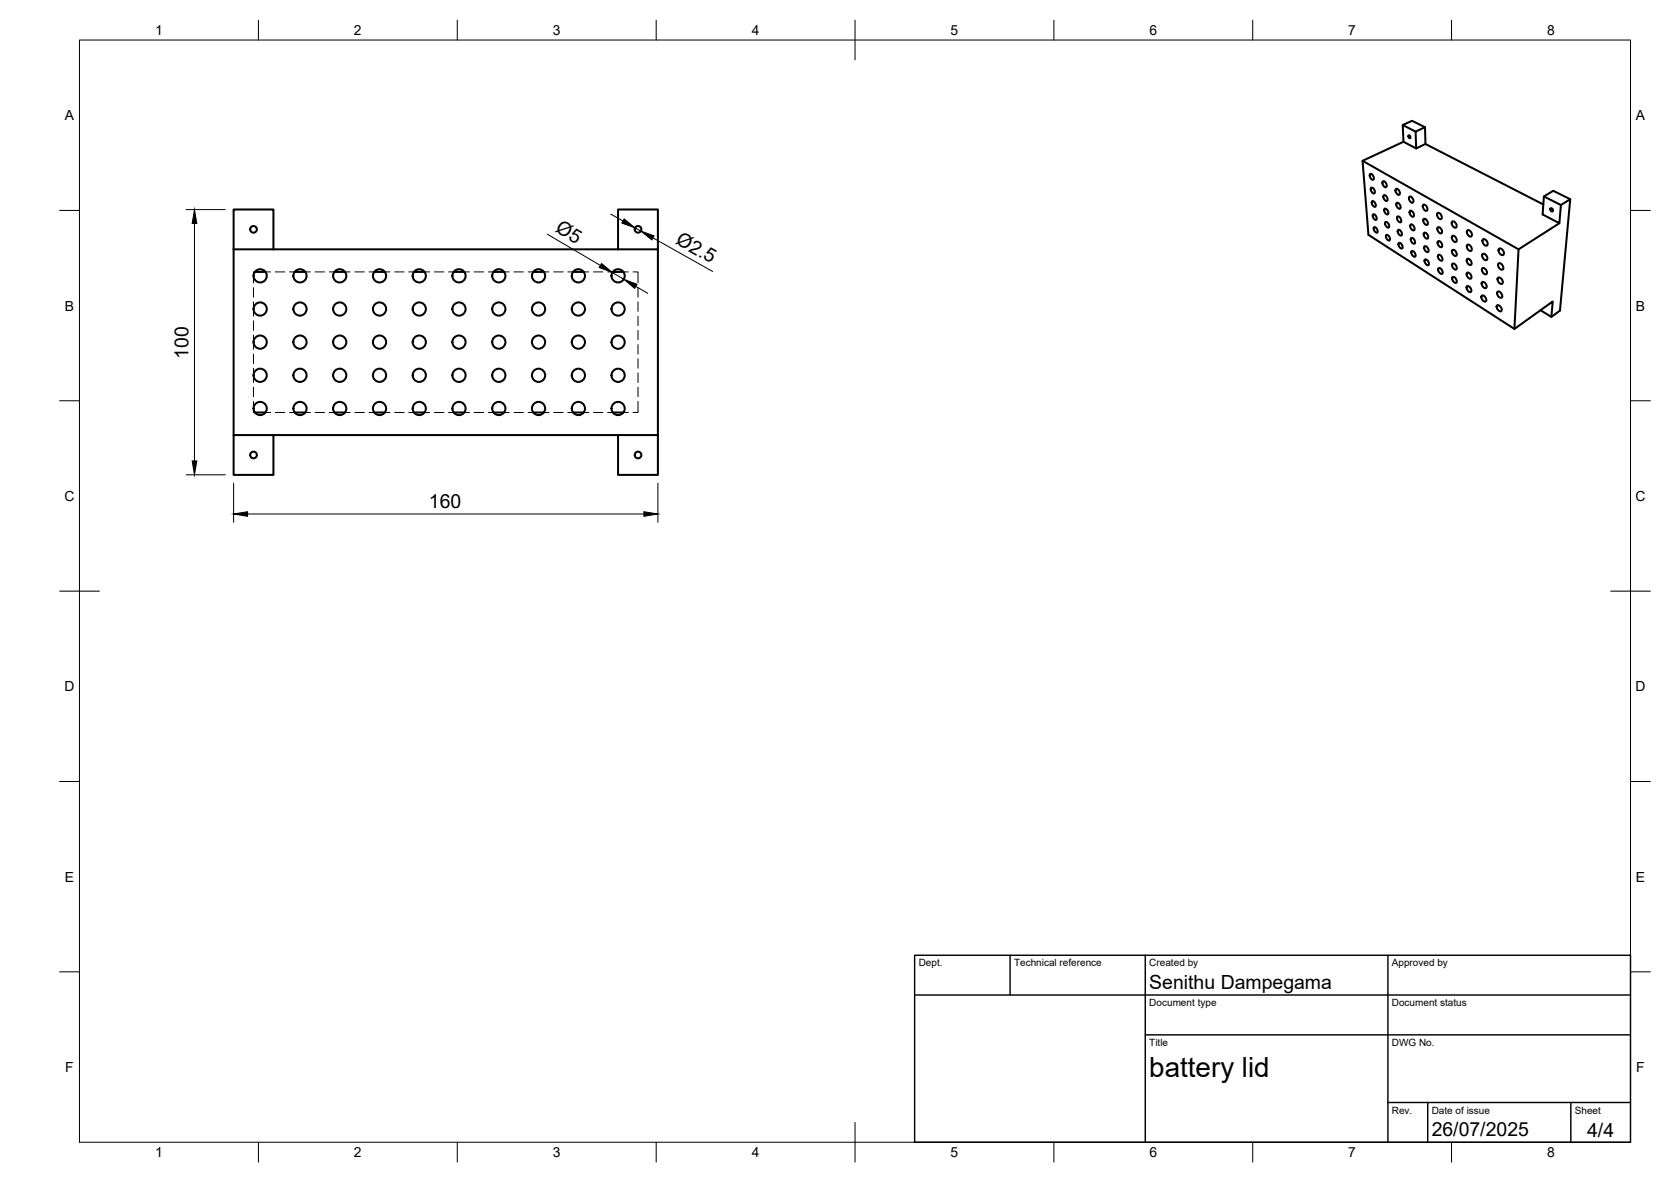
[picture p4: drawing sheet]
<svg xmlns="http://www.w3.org/2000/svg" width="420mm" height="297mm" viewBox="0 0 420 297" stroke-linecap="round" stroke-linejoin="round" font-family="sans-serif">
<!-- layer: Visible -->
<g fill="none" stroke="#000" stroke-width=".51">
<path d="M352.7 31.4l.2 4.2M358.3 32l-3.3-1.6-2.3 1 3.2 1.7M358.4 36.2l-.1-4.2-2.4 1.1 .2 4.2M342.6 40.4l1.5 18.6 36.7 23.7 9.6-6.9-.3 3.8M344.5 43.7a.95 .95 0 0 1 .7 1.5 1.11 1.11 0 0 1-.7-1.5zM344.8 47.2a.92 .92 0 0 1 .7 1.4 1.09 1.09 0 0 1-.7-1.4zM345 50.6a.91 .91 0 0 1 .7 1.4 1.06 1.06 0 0 1-.7-1.4zM345.2 54a.8 .8 0 0 1 .8 .2 .8 .8 0 0 1 .2 .8 .43 .43 0 0 1-.6 .3 .43 .43 0 0 1-.3-.5zM345.5 57.1a.9 .9 0 0 1 .7 1.4 1.05 1.05 0 0 1-.7-1.4zM347.6 45.7a.88 .88 0 0 1 1 .3 .88 .88 0 0 1 0 1 1.01 1.01 0 0 1-1-1.3zM347.9 49.1a.94 .94 0 0 1 .8 1.4 1.1 1.1 0 0 1-.8-1.4zM348.1 52.5a.85 .85 0 0 1 .8 .5 .85 .85 0 0 1 0 .9 1.1 1.1 0 0 1-.8-1.4z"/>
<path d="M348.3 55.9a.85 .85 0 0 1 .8 .4 .85 .85 0 0 1 0 .9 1.13 1.13 0 0 1-.8-1.3zM348.6 59a.91 .91 0 0 1 .7 1.5 1.07 1.07 0 0 1-.7-1.5zM351 47.5a.93 .93 0 0 1 .9 .5 .93 .93 0 0 1-.2 1 1.1 1.1 0 0 1-.7-1.5zM351.2 51a.95 .95 0 0 1 .7 1.5 1.1 1.1 0 0 1-.7-1.5zM351.4 54.4a.93 .93 0 0 1 .7 1.5 1.07 1.07 0 0 1-.7-1.5zM351.6 57.8a.9 .9 0 0 1 .7 1.4 1.05 1.05 0 0 1-.7-1.4zM354.4 49.4a.95 .95 0 0 1 .9 .6 .95 .95 0 0 1-.1 1 1.08 1.08 0 0 1-.8-1.6zM354.5 53.1a.87 .87 0 0 1 .9 .4 .87 .87 0 0 1-.1 1 1.15 1.15 0 0 1-.8-1.4zM354.6 56.5a.86 .86 0 0 1 .9 .4 .86 .86 0 0 1-.1 1 1.14 1.14 0 0 1-.8-1.4zM354.8 59.9a.84 .84 0 0 1 .8 .4 .84 .84 0 0 1 0 1 1.12 1.12 0 0 1-.8-1.4zM357.9 51.4a.95 .95 0 0 1 .9 .6 .95 .95 0 0 1-.2 1 1.08 1.08 0 0 1-.7-1.6zM358 55a.95 .95 0 0 1 .9 .5 .95 .95 0 0 1-.1 1 1.07 1.07 0 0 1-.8-1.5z"/>
<path d="M358 58.6a.86 .86 0 0 1 1 .4 .86 .86 0 0 1-.2 1 1.13 1.13 0 0 1-.8-1.4zM361.5 57.2a.88 .88 0 0 1 .9 .4 .88 .88 0 0 1-.1 1.1 1.2 1.2 0 0 1-.8-1.5zM361.5 53.5a.96 .96 0 0 1 .9 .6 .96 .96 0 0 1-.2 1 1.1 1.1 0 0 1-.7-1.6zM365.1 55.7a.9 .9 0 0 1 1 .5 .9 .9 0 0 1-.1 1 1.18 1.18 0 0 1-.9-1.5zM365.1 59.4a.89 .89 0 0 1 1 .4 .89 .89 0 0 1-.1 1 1.19 1.19 0 0 1-.9-1.4zM368.9 57.9a.91 .91 0 0 1 1 .5 .91 .91 0 0 1-.1 1.1 1.17 1.17 0 0 1-.9-1.6zM388 51.4l-29.6-15.2-2.3 1.1-3.2-1.7-10.3 4.8 39.2 22.3 10.3-6.6M388.2 49.4l4.3 2.1 2.3-1.4M389.8 52.4a.43 .43 0 0 1 .6 .2 .43 .43 0 0 1-.2 .6l-.3-.3zM394.8 50.1l-4.3-2.2-2.3 1.5-.3 4.5 4.2 2.2 .4-4.6M394.8 50.1l-2.6 27.9-2.1 1.6-2.8-1.6M58.7 62.7h106.7v-10.1h-10v10.1"/>
<path d="M58.7 62.7v-10.1h10v10.1M58.7 62.7v46.6M64.1 68.3h2.6M74.1 68.3h2.7M84.1 68.3h2.6M94.1 68.3h2.7M104.1 68.3h2.6M114.1 68.3h2.6M124.1 68.3h2.6M134.1 68.3h2.6M144.1 68.3h2.6M154.1 68.3h2.6"/>
<path d="M165.4 62.7v46.6M351.7 61.1a.84 .84 0 0 1 .8 .4 .84 .84 0 0 1-.1 1 1.13 1.13 0 0 1-.7-1.4zM354.9 63.2a.86 .86 0 0 1 .9 .4 .86 .86 0 0 1-.1 .9 1.16 1.16 0 0 1-.8-1.3zM358.2 61.9a1.03 1.03 0 0 1 .9 1.4 1.01 1.01 0 0 1-.9-1.4zM358.2 65.3a.85 .85 0 0 1 .9 .4 .85 .85 0 0 1 0 1 1.11 1.11 0 0 1-.9-1.4zM361.5 60.7a.87 .87 0 0 1 1 .4 .87 .87 0 0 1-.1 1 1.16 1.16 0 0 1-.9-1.4zM361.6 64.1a.86 .86 0 0 1 .9 .4 .86 .86 0 0 1-.1 1 1.16 1.16 0 0 1-.8-1.4zM361.7 67.4a.87 .87 0 0 1 .9 .5 .87 .87 0 0 1-.1 1 1.16 1.16 0 0 1-.8-1.5zM365.1 62.9a.87 .87 0 0 1 1 .4 .87 .87 0 0 1-.1 1 1.15 1.15 0 0 1-.9-1.4zM365.2 66.3a.93 .93 0 0 1 .9 .4 .93 .93 0 0 1 0 1 1.1 1.1 0 0 1-.9-1.4zM365.2 69.7a.86 .86 0 0 1 .9 .4 .86 .86 0 0 1-.1 1 1.17 1.17 0 0 1-.8-1.4zM368.8 72a.94 .94 0 0 1 1 .4 .94 .94 0 0 1 0 1 1.07 1.07 0 0 1-1-1.4z"/>
<path d="M368.9 68.6a.96 .96 0 0 1 .9 .4 .96 .96 0 0 1 0 1 1.08 1.08 0 0 1-.9-1.4zM368.9 65.1a.89 .89 0 0 1 1 .5 .89 .89 0 0 1-.2 1 1.15 1.15 0 0 1-.8-1.5zM368.9 61.6a.96 .96 0 0 1 1 .4 .96 .96 0 0 1 0 1 1.07 1.07 0 0 1-1-1.4zM372.6 74.3a.95 .95 0 0 1 .9 .4 .95 .95 0 0 1 0 1.1 1.1 1.1 0 0 1-.9-1.5zM372.6 70.9a.96 .96 0 0 1 1 .4 .96 .96 0 0 1 0 1.1 1.11 1.11 0 0 1-1-1.5zM372.7 67.4a.97 .97 0 0 1 1 .5 .97 .97 0 0 1 0 1 1.09 1.09 0 0 1-1-1.5zM372.8 60.2a.92 .92 0 0 1 1.1 .4 .92 .92 0 0 1-.2 1.2 1.19 1.19 0 0 1-.9-1.6zM372.9 63.8a1.05 1.05 0 0 1 .9 1.6 1.05 1.05 0 0 1-.9-1.6zM376.4 76.8a.97 .97 0 0 1 1 .4 .97 .97 0 0 1 0 1 1.13 1.13 0 0 1-1-1.4zM376.5 73.3a.98 .98 0 0 1 1 .5 .98 .98 0 0 1 0 1 1.11 1.11 0 0 1-1-1.5zM376.6 69.8a.98 .98 0 0 1 1.1 .4 .98 .98 0 0 1 0 1.1 1.12 1.12 0 0 1-1.1-1.5zM376.8 66.2a1 1 0 0 1 1 .5 1 1 0 0 1 0 1.1 1.13 1.13 0 0 1-1-1.6z"/>
<path d="M376.9 62.6a.98 .98 0 0 1 1 .4 .98 .98 0 0 1 0 1.1 1.11 1.11 0 0 1-1-1.5zM381.8 62.7l-1 20M64.1 103.7h2.6M68.7 109.3v10h-10v-10h106.7M74.1 103.7h2.7M84.1 103.7h2.6M94.1 103.7h2.7M104.1 103.7h2.6M114.1 103.7h2.6M124.1 103.7h2.6M134.1 103.7h2.6M144.1 103.7h2.6"/>
<path d="M154.1 103.7h2.6M155.4 109.3v10h10v-10"/>
<circle cx="354.4" cy="34.4" r=".34"/>
<circle cx="63.7" cy="57.6" r=".84"/>
<circle cx="160.4" cy="57.6" r=".84"/>
<circle cx="65.4" cy="77.7" r="1.66"/>
<circle cx="65.4" cy="69.3" r="1.66"/>
<circle cx="75.4" cy="77.7" r="1.66"/>
<circle cx="75.4" cy="69.3" r="1.66"/>
<circle cx="85.4" cy="77.7" r="1.66"/>
<circle cx="85.4" cy="69.3" r="1.66"/>
<circle cx="95.4" cy="69.3" r="1.66"/>
<circle cx="95.4" cy="77.7" r="1.66"/>
<circle cx="105.4" cy="69.3" r="1.66"/>
<circle cx="105.4" cy="77.7" r="1.66"/>
<circle cx="115.4" cy="77.7" r="1.66"/>
<circle cx="115.4" cy="69.3" r="1.66"/>
<circle cx="125.4" cy="69.3" r="1.66"/>
<circle cx="125.4" cy="77.7" r="1.66"/>
<circle cx="135.4" cy="69.3" r="1.66"/>
<circle cx="135.4" cy="77.7" r="1.66"/>
<circle cx="145.4" cy="77.7" r="1.66"/>
<circle cx="145.4" cy="69.3" r="1.66"/>
<circle cx="155.4" cy="69.3" r="1.66"/>
<circle cx="155.4" cy="77.7" r="1.66"/>
<circle cx="65.4" cy="94.3" r="1.66"/>
<circle cx="65.4" cy="86" r="1.66"/>
<circle cx="75.4" cy="94.3" r="1.66"/>
<circle cx="75.4" cy="86" r="1.66"/>
<circle cx="85.4" cy="86" r="1.66"/>
<circle cx="85.4" cy="94.3" r="1.66"/>
<circle cx="95.4" cy="86" r="1.66"/>
<circle cx="95.4" cy="94.3" r="1.66"/>
<circle cx="105.4" cy="94.3" r="1.66"/>
<circle cx="105.4" cy="86" r="1.66"/>
<circle cx="115.4" cy="86" r="1.66"/>
<circle cx="115.4" cy="94.3" r="1.66"/>
<circle cx="125.4" cy="94.3" r="1.66"/>
<circle cx="125.4" cy="86" r="1.66"/>
<circle cx="135.4" cy="86" r="1.66"/>
<circle cx="135.4" cy="94.3" r="1.66"/>
<circle cx="145.4" cy="94.3" r="1.66"/>
<circle cx="145.4" cy="86" r="1.66"/>
<circle cx="155.4" cy="94.3" r="1.66"/>
<circle cx="155.4" cy="86" r="1.66"/>
<circle cx="63.7" cy="114.3" r=".84"/>
<circle cx="65.4" cy="102.7" r="1.66"/>
<circle cx="75.4" cy="102.7" r="1.66"/>
<circle cx="85.4" cy="102.7" r="1.66"/>
<circle cx="95.4" cy="102.7" r="1.66"/>
<circle cx="105.4" cy="102.7" r="1.66"/>
<circle cx="115.4" cy="102.7" r="1.66"/>
<circle cx="125.4" cy="102.7" r="1.66"/>
<circle cx="135.4" cy="102.7" r="1.66"/>
<circle cx="145.4" cy="102.7" r="1.66"/>
<circle cx="155.4" cy="102.7" r="1.66"/>
<circle cx="160.4" cy="114.3" r=".84"/>
</g>
<!-- layer: Hidden -->
<g fill="none" stroke="#000" stroke-width=".25">
<path d="M63.7 75.9v3.5M63.7 72.3v2.4M64.1 68.3h-.4v2.8M66.7 68.3h1.3M69.2 68.3h2.4M72.8 68.3h1.3M76.8 68.3h1.2M79.2 68.3h2.4M82.8 68.3h1.3M86.7 68.3h1.3M89.2 68.3h2.4M92.8 68.3h1.3"/>
<path d="M96.8 68.3h1.2M99.2 68.3h2.4M102.8 68.3h1.3M106.7 68.3h1.3M109.2 68.3h2.4M112.8 68.3h1.3M116.7 68.3h1.3M119.2 68.3h2.4M122.8 68.3h1.3M126.7 68.3h1.3M129.2 68.3h2.4M132.8 68.3h1.3"/>
<path d="M136.7 68.3h1.3M139.2 68.3h2.4M142.8 68.3h1.3M146.7 68.3h1.3M149.2 68.3h2.4M152.8 68.3h1.3M156.7 68.3h1.3M159.2 68.3h1.2v2.8M160.4 72.3v2.4M160.4 75.9v2.4M160.4 79.4v2.4M63.7 92.5v3.6"/>
<path d="M63.7 84.2v3.6M63.7 80.6v2.4M63.7 89v2.4M63.7 97.3v2.4M160.4 83v2.4M160.4 86.6v2.4M160.4 90.2v2.3M160.4 93.7v2.4M160.4 97.3v2.4M63.7 100.9v2.8h.4M66.7 103.7h1.3M69.2 103.7h2.4"/>
<path d="M72.8 103.7h1.3M76.8 103.7h1.2M79.2 103.7h2.4M82.8 103.7h1.3M86.7 103.7h1.3M89.2 103.7h2.4M92.8 103.7h1.3M96.8 103.7h1.2M99.2 103.7h2.4M102.8 103.7h1.3M106.7 103.7h1.3M109.2 103.7h2.4"/>
<path d="M112.8 103.7h1.3M116.7 103.7h1.3M119.2 103.7h2.4M122.8 103.7h1.3M126.7 103.7h1.3M129.2 103.7h2.4M132.8 103.7h1.3M136.7 103.7h1.3M139.2 103.7h2.4M142.8 103.7h1.3M146.7 103.7h1.3M149.2 103.7h2.4"/>
<path d="M152.8 103.7h1.3M156.7 103.7h1.3M160.4 100.9v2.8h-1.2"/>
</g>
<!-- layer: BORDER -->
<g fill="none" stroke="#000" stroke-width=".25">
<path d="M20 10.1h390v276.9h-390zM65 5.1v5M115 5.1v5M165 5.1v5M215 5.1v10M265 5.1v5M315 5.1v5M365 5.1v5M15 52.9h5M410 52.9h5M15 100.7h5M410 100.7h5"/>
<path d="M15 148.6h10M405 148.6h10M15 196.4h5M410 196.4h5M15 244.2h5M410 244.2h5M65 287v5M115 287v5M165 287v5M215 282.1v9.9M265 287v5M315 287v5"/>
<path d="M365 287v5"/>
</g>
<!-- layer: TITLEBLOCK -->
<path d="M230 240.1h180v46.9h-180zM230 250h180M254 240.1v9.9M288 240.1v46.9M349 240.1v46.9M288 260.1h122M349 277.1h61M359 277.1v9.9M395 277.1v9.9" fill="none" stroke="#000" stroke-width=".36"/>
<!-- layer: FD_Dimensions -->
<path d="M46.8 52.7h9.8M48.9 56.2v59.6M137.6 58.9l13.4 7.8M153.6 53.8l3 1.7M159.7 57.3l1.4 .8M164.2 59.8l15 8.4M154 68.5l2.8 1.7M159.9 72l3 1.7M46.8 119.3h9.8M58.7 121.4v9.9M62.3 129.2h99.6M165.4 121.4v9.9" fill="none" stroke="#000" stroke-width=".25"/>
<path d="M48.9 52.7l.6 3.5h-1.2zM156.9 55l2.8 2.3-3.3-1.2zM161.1 58.1l3.4 1.2-.6 1zM151.3 66.2l2.7 2.3-3.3-1.3zM156.8 70.2l3.4 1.2-.6 1.1zM48.3 115.8h1.2l-.6 3.5zM58.7 129.2l3.6-.6v1.2zM161.9 128.6l3.5 .6-3.5 .6z" fill="#000" stroke="#000" stroke-width=".25"/>
<text font-size="7" x="289" y="270.6">battery lid</text>
<g font-size="4.9">
<text x="139.4" y="58.1" transform="rotate(30 139.4 58.1)">Ø5</text>
<text x="169.7" y="61.1" transform="rotate(29 169.7 61.1)">Ø2.5</text>
<text x="47.4" y="90.2" transform="rotate(-90 47.4 90.2)">100</text>
<text x="107.8" y="127.7">160</text>
<text x="289" y="248.5">Senithu Dampegama</text>
<text x="360" y="285.5">26/07/2025</text>
<text x="399.1" y="285.7">4/4</text>
</g>
<g font-size="3.5">
<text x="39" y="8.8">1</text>
<text x="89" y="8.8">2</text>
<text x="139" y="8.8">3</text>
<text x="189" y="8.8">4</text>
<text x="239" y="8.8">5</text>
<text x="289" y="8.8">6</text>
<text x="339" y="8.8">7</text>
<text x="389" y="8.8">8</text>
<text x="16.3" y="30.2">A</text>
<text x="411.3" y="30.2">A</text>
<text x="16.3" y="78">B</text>
<text x="411.3" y="78">B</text>
<text x="16.2" y="125.9">C</text>
<text x="411.2" y="125.9">C</text>
<text x="16.2" y="173.7">D</text>
<text x="411.2" y="173.7">D</text>
<text x="16.3" y="221.6">E</text>
<text x="411.3" y="221.6">E</text>
<text x="16.4" y="269.4">F</text>
<text x="411.4" y="269.4">F</text>
<text x="39" y="290.8">1</text>
<text x="89" y="290.8">2</text>
<text x="139" y="290.8">3</text>
<text x="189" y="290.8">4</text>
<text x="239" y="290.8">5</text>
<text x="289" y="290.8">6</text>
<text x="339" y="290.8">7</text>
<text x="389" y="290.8">8</text>
</g>
<g font-size="2.5">
<text x="231" y="242.9">Dept.</text>
<text x="255" y="242.9">Technical reference</text>
<text x="289" y="242.9">Created by</text>
<text x="350" y="242.9">Approved by</text>
<text x="289" y="252.8">Document type</text>
<text x="350" y="252.8">Document status</text>
<text x="289" y="262.9">Title</text>
<text x="350" y="262.9">DWG No.</text>
<text x="350" y="279.9">Rev.</text>
<text x="360" y="279.9">Date of issue</text>
<text x="396" y="279.9">Sheet</text>
</g>
</svg>
